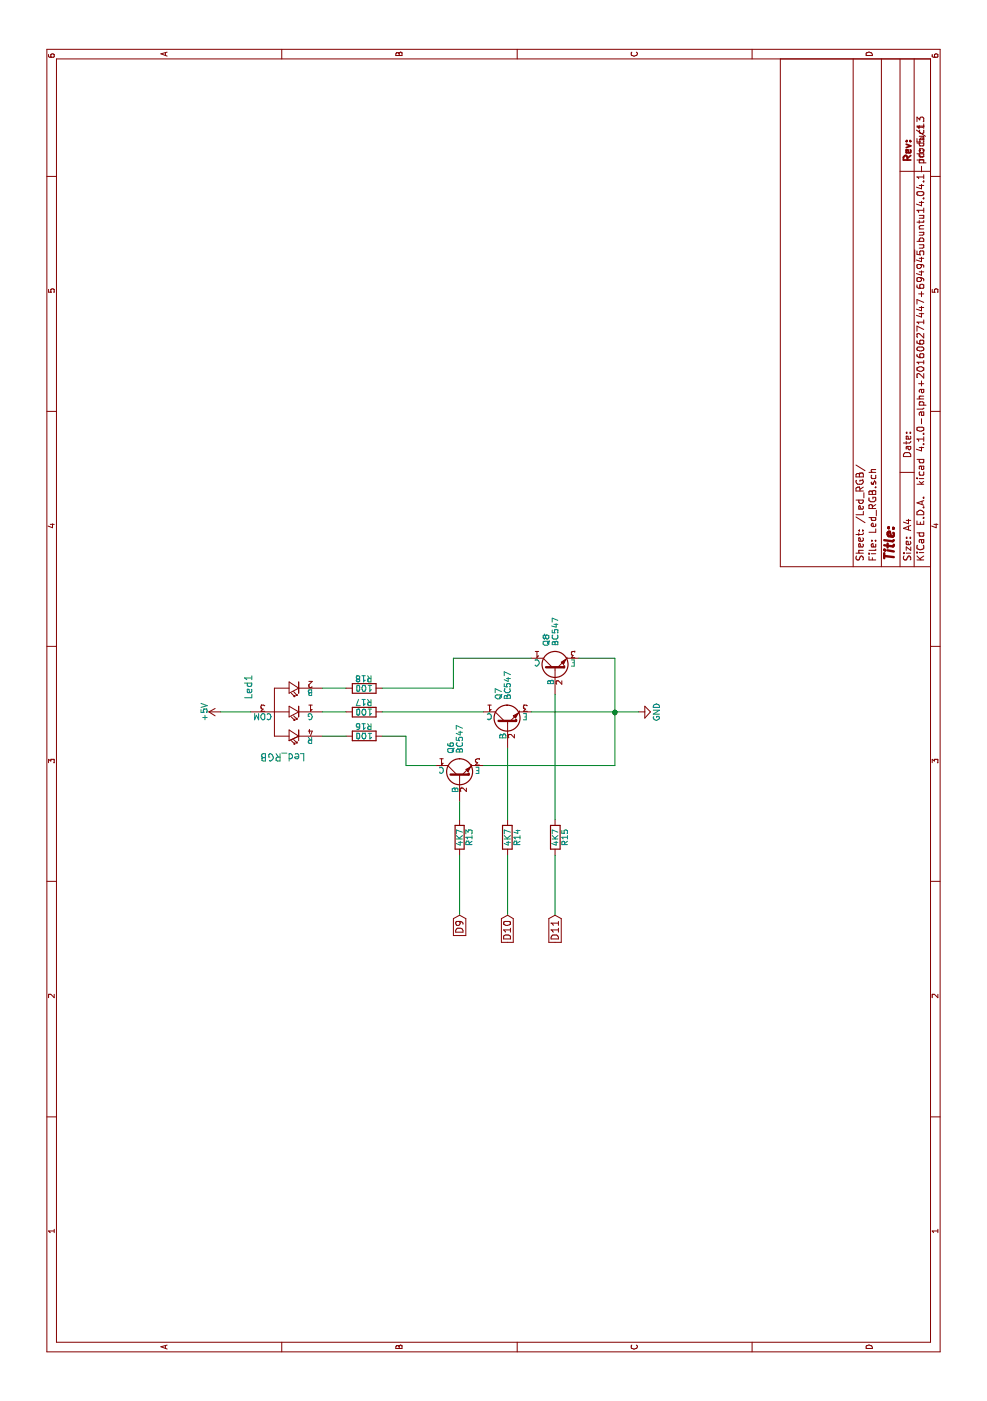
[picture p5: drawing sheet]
EESchema Schematic File Version 2
LIBS:Sensores
LIBS:power
LIBS:device
LIBS:transistors
LIBS:conn
LIBS:linear
LIBS:regul
LIBS:74xx
LIBS:cmos4000
LIBS:adc-dac
LIBS:memory
LIBS:xilinx
LIBS:microcontrollers
LIBS:dsp
LIBS:microchip
LIBS:analog_switches
LIBS:motorola
LIBS:texas
LIBS:intel
LIBS:audio
LIBS:interface
LIBS:digital-audio
LIBS:philips
LIBS:display
LIBS:cypress
LIBS:siliconi
LIBS:opto
LIBS:atmel
LIBS:contrib
LIBS:valves
LIBS:MyLibrary
LIBS:Arduino_nano_PB-cache
EELAYER 25 0
EELAYER END
$Descr A4 11693 8268
encoding utf-8
Sheet 5 13
Title ""
Date ""
Rev ""
Comp ""
Comment1 ""
Comment2 ""
Comment3 ""
Comment4 ""
$EndDescr
$Comp
L R R16
U 1 1
P 5550 3050
F 0 "R16" V 5630 3050 50  0000 C CNN
F 1 "100" V 5550 3050 50  0000 C CNN
F 2 "Resistencias:Resistencia_1_4_W_10_mm" V 5480 3050 50  0001 C CNN
F 3 "" H 5550 3050 50  0000 C CNN
F 4 "SR PASSIVES" H 5550 3050 60  0001 C CNN "Fabricante"
F 5 "CF1/4W-100R" H 5550 3050 60  0001 C CNN "Ref"
F 6 "1/4W" H 5550 3050 60  0001 C CNN "Potencia"
F 7 "5%" H 5550 3050 60  0001 C CNN "Tolerancia"
F 8 "TME" H 5550 3050 60  0001 C CNN "Provedor"
F 9 "CF1/4W-100R" H 5550 3050 60  0001 C CNN "Ref_Proveedor"
	1    5550 3050
	1    0    0    -1  
$EndComp
$Comp
L Led_RGB_Anodo_Comun Led1
U 1 1
P 5750 2700
F 0 "Led1" H 5960 3320 60  0000 C CNN
F 1 "Led_RGB" V 5370 3030 60  0000 C CNN
F 2 "Leds:LED_RGB_5mm_G_B_COM_R_Anodo_comun" H 5750 2700 60  0001 C CNN
F 3 "" H 5750 2700 60  0000 C CNN
F 4 "OPTOSUPPLY" H 5750 2700 60  0001 C CNN "Fabricante"
F 5 "OSTAMA5B31A" H 5750 2700 60  0001 C CNN "Ref"
F 6 "~" H 5750 2700 60  0001 C CNN "Potencia"
F 7 "~" H 5750 2700 60  0001 C CNN "Tolerancia"
F 8 "TME" H 5750 2700 60  0001 C CNN "Provedor"
F 9 "OSTAMA5B31A" H 5750 2700 60  0001 C CNN "Ref_Proveedor"
	1    5750 2700
	1    0    0    -1  
$EndComp
$Comp
L BC547 Q6
U 1 1
P 5200 3850
F 0 "Q6" H 5400 3925 50  0000 L CNN
F 1 "BC547" H 5400 3850 50  0000 L CNN
F 2 "Transistors:TO-92_EnLinea_Estrecho_Oval" H 5400 3775 50  0001 L CIN
F 3 "" H 5200 3850 50  0000 L CNN
F 4 "DIOTEC SEMICONDUCTOR" H 5200 3850 60  0001 C CNN "Fabricante"
F 5 "BC547CBK" H 5200 3850 60  0001 C CNN "Ref"
F 6 "500mW" H 5200 3850 60  0001 C CNN "Potencia"
F 7 "~" H 5200 3850 60  0001 C CNN "Tolerancia"
F 8 "tme" H 5200 3850 60  0001 C CNN "Provedor"
F 9 "BC547CBK-DIO" H 5200 3850 60  0001 C CNN "Ref_Proveedor"
	1    5200 3850
	1    0    0    -1  
$EndComp
$Comp
L R R13
U 1 1
P 4700 3850
F 0 "R13" V 4780 3850 50  0000 C CNN
F 1 "4K7" V 4700 3850 50  0000 C CNN
F 2 "Resistencias:Resistencia_1_4_W_10_mm" V 4630 3850 50  0001 C CNN
F 3 "" H 4700 3850 50  0000 C CNN
F 4 "~" H 4700 3850 60  0001 C CNN "Fabricante"
F 5 "~" H 4700 3850 60  0001 C CNN "Ref"
F 6 "~" H 4700 3850 60  0001 C CNN "Potencia"
F 7 "~" H 4700 3850 60  0001 C CNN "Tolerancia"
F 8 "~" H 4700 3850 60  0001 C CNN "Provedor"
F 9 "~" H 4700 3850 60  0001 C CNN "Ref_Proveedor"
	1    4700 3850
	0    1    1    0   
$EndComp
$Comp
L R R14
U 1 1
P 4700 4250
F 0 "R14" V 4780 4250 50  0000 C CNN
F 1 "4K7" V 4700 4250 50  0000 C CNN
F 2 "Resistencias:Resistencia_1_4_W_10_mm" V 4630 4250 50  0001 C CNN
F 3 "" H 4700 4250 50  0000 C CNN
	1    4700 4250
	0    1    1    0   
$EndComp
$Comp
L R R15
U 1 1
P 4700 4650
F 0 "R15" V 4780 4650 50  0000 C CNN
F 1 "4K7" V 4700 4650 50  0000 C CNN
F 2 "Resistencias:Resistencia_1_4_W_10_mm" V 4630 4650 50  0001 C CNN
F 3 "" H 4700 4650 50  0000 C CNN
F 4 "~" H 4700 4650 60  0001 C CNN "Fabricante"
F 5 "~" H 4700 4650 60  0001 C CNN "Ref"
F 6 "~" H 4700 4650 60  0001 C CNN "Potencia"
F 7 "~" H 4700 4650 60  0001 C CNN "Tolerancia"
F 8 "~" H 4700 4650 60  0001 C CNN "Provedor"
F 9 "~" H 4700 4650 60  0001 C CNN "Ref_Proveedor"
	1    4700 4650
	0    1    1    0   
$EndComp
$Comp
L BC547 Q7
U 1 1
P 5650 4250
F 0 "Q7" H 5850 4325 50  0000 L CNN
F 1 "BC547" H 5850 4250 50  0000 L CNN
F 2 "Transistors:TO-92_EnLinea_Estrecho_Oval" H 5850 4175 50  0001 L CIN
F 3 "" H 5650 4250 50  0000 L CNN
F 4 "DIOTEC SEMICONDUCTOR" H 5650 4250 60  0001 C CNN "Fabricante"
F 5 "BC547CBK" H 5650 4250 60  0001 C CNN "Ref"
F 6 "500mW" H 5650 4250 60  0001 C CNN "Potencia"
F 7 "~" H 5650 4250 60  0001 C CNN "Tolerancia"
F 8 "tme" H 5650 4250 60  0001 C CNN "Provedor"
F 9 "BC547CBK-DIO" H 5650 4250 60  0001 C CNN "Ref_Proveedor"
	1    5650 4250
	1    0    0    -1  
$EndComp
$Comp
L BC547 Q8
U 1 1
P 6100 4650
F 0 "Q8" H 6300 4725 50  0000 L CNN
F 1 "BC547" H 6300 4650 50  0000 L CNN
F 2 "Transistors:TO-92_EnLinea_Estrecho_Oval" H 6300 4575 50  0001 L CIN
F 3 "" H 6100 4650 50  0000 L CNN
F 4 "DIOTEC SEMICONDUCTOR" H 6100 4650 60  0001 C CNN "Fabricante"
F 5 "BC547CBK" H 6100 4650 60  0001 C CNN "Ref"
F 6 "500mW" H 6100 4650 60  0001 C CNN "Potencia"
F 7 "~" H 6100 4650 60  0001 C CNN "Tolerancia"
F 8 "tme" H 6100 4650 60  0001 C CNN "Provedor"
F 9 "BC547CBK-DIO" H 6100 4650 60  0001 C CNN "Ref_Proveedor"
	1    6100 4650
	1    0    0    -1  
$EndComp
$Comp
L +5V #PWR017
U 1 1
P 5750 1850
F 0 "#PWR017" H 5750 1700 50  0001 C CNN
F 1 "+5V" H 5750 1990 50  0000 C CNN
F 2 "" H 5750 1850 50  0000 C CNN
F 3 "" H 5750 1850 50  0000 C CNN
	1    5750 1850
	1    0    0    -1  
$EndComp
$Comp
L GND #PWR018
U 1 1
P 5750 5350
F 0 "#PWR018" H 5750 5100 50  0001 C CNN
F 1 "GND" H 5750 5200 50  0000 C CNN
F 2 "" H 5750 5350 50  0000 C CNN
F 3 "" H 5750 5350 50  0000 C CNN
	1    5750 5350
	1    0    0    -1  
$EndComp
Wire Wire Line
	5750 2100 5750 1850
Wire Wire Line
	4050 4650 4550 4650
Wire Wire Line
	4050 4250 4550 4250
Wire Wire Line
	4050 3850 4550 3850
Connection ~ 5750 5150
Wire Wire Line
	5750 4450 5750 5350
Wire Wire Line
	6200 5150 6200 4850
Wire Wire Line
	5300 5150 6200 5150
Wire Wire Line
	5300 4050 5300 5150
Wire Wire Line
	4850 3850 5000 3850
Wire Wire Line
	4850 4250 5450 4250
Wire Wire Line
	4850 4650 5900 4650
Wire Wire Line
	6200 3800 6200 4450
Wire Wire Line
	5950 3800 6200 3800
Wire Wire Line
	5950 3200 5950 3800
Wire Wire Line
	5750 4050 5750 3200
Wire Wire Line
	5550 3400 5550 3200
Wire Wire Line
	5300 3400 5550 3400
Wire Wire Line
	5300 3650 5300 3400
Wire Wire Line
	5950 2700 5950 2900
Wire Wire Line
	5750 2700 5750 2900
Wire Wire Line
	5550 2700 5550 2900
$Comp
L R R17
U 1 1
P 5750 3050
F 0 "R17" V 5830 3050 50  0000 C CNN
F 1 "100" V 5750 3050 50  0000 C CNN
F 2 "Resistencias:Resistencia_1_4_W_10_mm" V 5680 3050 50  0001 C CNN
F 3 "" H 5750 3050 50  0000 C CNN
F 4 "SR PASSIVES" H 5750 3050 60  0001 C CNN "Fabricante"
F 5 "CF1/4W-100R" H 5750 3050 60  0001 C CNN "Ref"
F 6 "1/4W" H 5750 3050 60  0001 C CNN "Potencia"
F 7 "5%" H 5750 3050 60  0001 C CNN "Tolerancia"
F 8 "TME" H 5750 3050 60  0001 C CNN "Provedor"
F 9 "CF1/4W-100R" H 5750 3050 60  0001 C CNN "Ref_Proveedor"
	1    5750 3050
	1    0    0    -1  
$EndComp
$Comp
L R R18
U 1 1
P 5950 3050
F 0 "R18" V 6030 3050 50  0000 C CNN
F 1 "100" V 5950 3050 50  0000 C CNN
F 2 "Resistencias:Resistencia_1_4_W_10_mm" V 5880 3050 50  0001 C CNN
F 3 "" H 5950 3050 50  0000 C CNN
F 4 "SR PASSIVES" H 5950 3050 60  0001 C CNN "Fabricante"
F 5 "CF1/4W-100R" H 5950 3050 60  0001 C CNN "Ref"
F 6 "1/4W" H 5950 3050 60  0001 C CNN "Potencia"
F 7 "5%" H 5950 3050 60  0001 C CNN "Tolerancia"
F 8 "TME" H 5950 3050 60  0001 C CNN "Provedor"
F 9 "CF1/4W-100R" H 5950 3050 60  0001 C CNN "Ref_Proveedor"
	1    5950 3050
	1    0    0    -1  
$EndComp
Text GLabel 4050 3850 0    60   Input ~ 0
D9
Text GLabel 4050 4250 0    60   Input ~ 0
D10
Text GLabel 4050 4650 0    60   Input ~ 0
D11
$EndSCHEMATC
